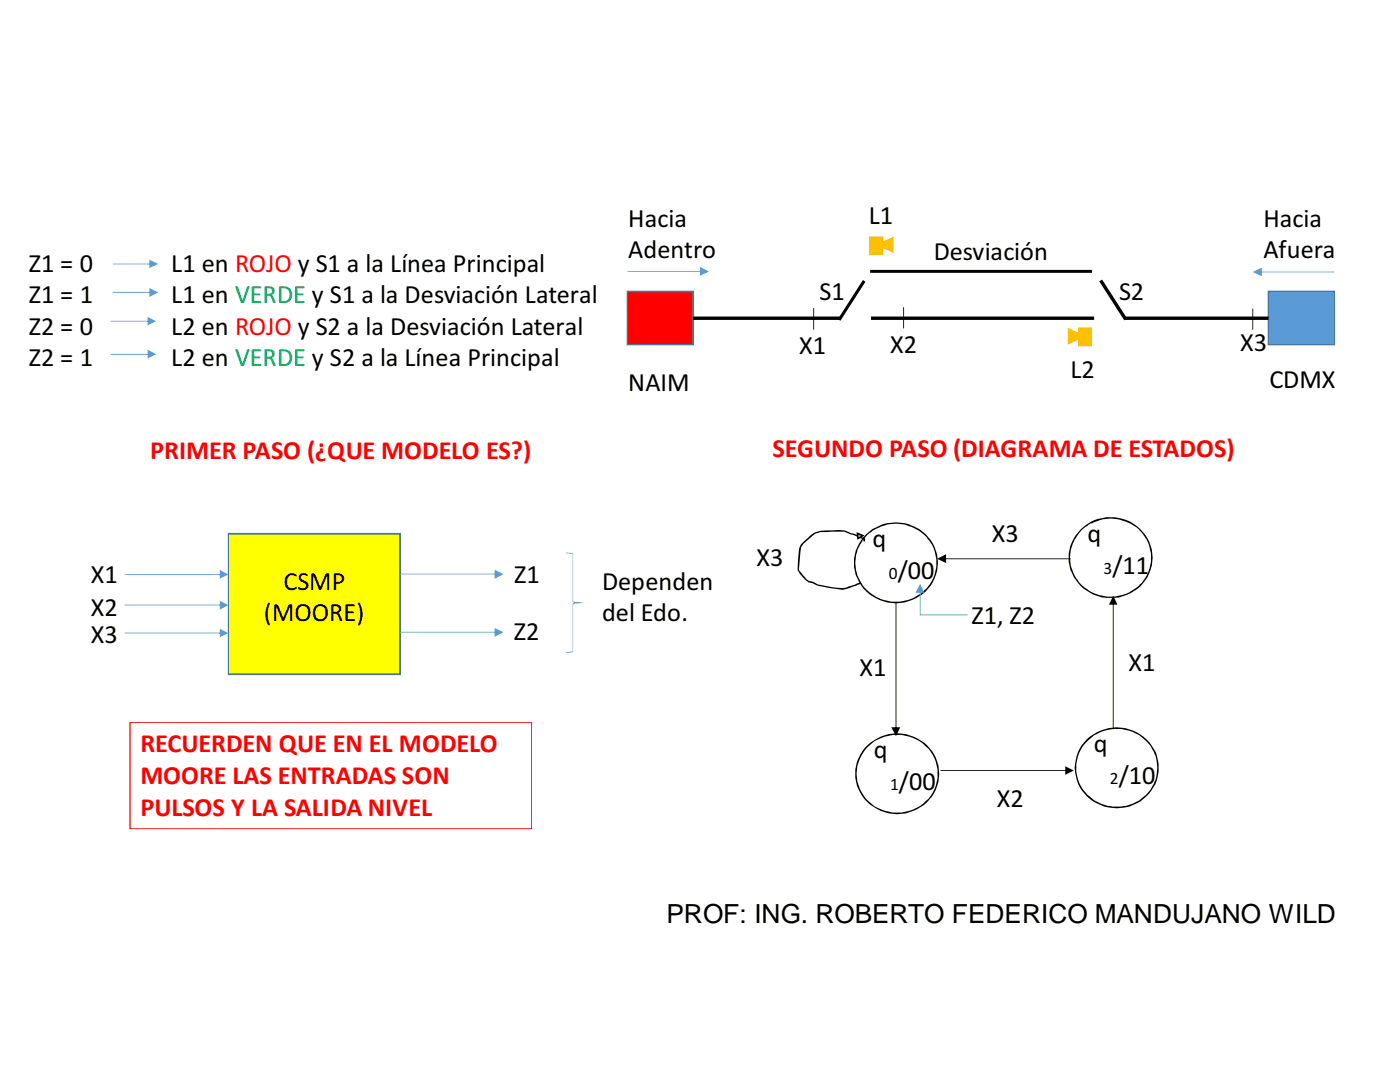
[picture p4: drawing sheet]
<svg xmlns="http://www.w3.org/2000/svg" width="279mm" height="216mm" viewBox="0 0 279 216" stroke-linecap="round" stroke-linejoin="round" font-family="sans-serif">
<path d="M125.2 58.2h13.1v10.6h-13.1z" fill="#f00"/>
<path d="M125.1 58h13.4v10.9h-13.4zM125.3 58.2v10.6l-.1-.1h13.1l-.1 .1v-10.6l.1 .1h-13.1z" fill="#41719c"/>
<path d="M253.2 58.2h13.1v10.6h-13.1z" fill="#5b9bd5"/>
<path d="M253 58h13.4v10.9h-13.4zM253.3 58.2v10.6l-.1-.1h13.1l-.1 .1v-10.6l.1 .1h-13.1z" fill="#41719c"/>
<path d="M138.3 63.2h114.9v.6h-114.9zM173.7 53.8h44.2v.6h-44.2z" fill-rule="evenodd" fill="#000"/>
<g fill="#fff">
<path d="M167.8 62.8h5.9v2h-5.9z"/>
<path d="M167.6 62.7h6.2v2.2h-6.2zM167.9 62.8v2l-.1-.2h5.9l-.1 .2v-2l.1 .2h-5.9z"/>
</g>
<path d="M172.2 55.9l.5 .3-5 7.8-.5-.3z" fill="#000"/>
<g fill="#fff">
<path d="M218.5 63.2h6v1.8h-6z"/>
<path d="M218.4 63h6.1v2.2h-6.1zM218.5 63.3l.2-.1v1.8l-.2-.1h6l-.2 .1v-1.8l.2 .1z"/>
</g>
<path d="M219.4 56.1l.6-.3 5 7.8-.6 .3z" fill="#000"/>
<path d="M162.3 61.5h.2v4.3h-.2zM249.9 61.6h.2v4.2h-.2zM180.3 61.3h.1v4.2h-.1z" fill-rule="evenodd" fill="#000"/>
<g fill="#ffc000">
<path d="M173.7 47.3h2.5v3.4h-2.5z"/>
<path d="M215.3 65.5h2.5v3.4h-2.5z"/>
<path d="M173.5 47.2h2.8v3.7h-2.8zM173.7 47.4l.1-.1v3.4l-.1-.1h2.5l-.2 .1v-3.4l.2 .1z"/>
<path d="M174.8 48.9l3.5-1.7v3.3zM175.1 48.8l3.1 1.3-.1 .2v-2.8l.1 .1-3.1 1.4z"/>
<path d="M215.1 65.4v3.7h2.8v-3.7zM215.3 65.6h2.5l-.2-.1v3.4l.2-.1h-2.5l.1 .1v-3.4z"/>
<path d="M213.1 65.4v3.3l3.6-1.6zM213.2 65.8l3.1 1.4v-.2l-3.1 1.3 .2 .2v-2.8z"/>
</g>
<g fill="#ffc000">
<path d="M175.1 48.9l3.1-1.4v2.8z"/>
<path d="M213.3 65.7l3.1 1.4-3.1 1.4z"/>
</g>
<g fill="#5b9bd5">
<path d="M125.2 54.1h14.8v.2h-14.8zM139.7 53.3l1.8 .9-1.8 .8z"/>
<path d="M251.5 54.2v.2h14.8v-.2zM250 54.3l1.8 .8v-1.7z"/>
<path d="M22.5 52.6h7.6v.1h-7.6zM29.8 51.8l1.8 .9-1.8 .8z"/>
<path d="M22.5 58.3h7.6v.1h-7.6zM29.8 57.5l1.8 .8-1.8 1z"/>
<path d="M22.1 64h7.6v.2h-7.6zM29.5 63.2l1.7 .9-1.7 .8z"/>
<path d="M22.1 70.6h7.6v.2h-7.6zM29.5 69.8l1.7 .9-1.7 .8z"/>
</g>
<path d="M45.6 106.5h34.2v28h-34.2z" fill="#ff0"/>
<path d="M45.5 106.3h34.5v28.4h-34.5zM45.6 106.7l.1-.2v28l-.1-.1h34.2l-.1 .1v-28l.1 .2z" fill="#41719c"/>
<g fill="#5b9bd5">
<path d="M112.9 110.2l1.5 .3v9.6l1.9 .1-1.9 .3v9.5l-.9 .3h-.6v-.2l1.4-.1v-9.6l.4-.2h1l-1 .1-.4-.2v-9.5l-1.4-.2z"/>
<path d="M24.9 114.6h19.2v.1h-19.2zM43.9 113.7l1.7 .9-1.7 .9z"/>
<path d="M24.9 120.6h19.2v.2h-19.2zM43.9 119.9l1.7 .8-1.7 1z"/>
<path d="M24.9 126.2h19.2v.2h-19.2zM43.9 125.5l1.7 .8-1.7 .9z"/>
<path d="M79.8 114.5v.1h19.3v-.1zM98.7 113.7v1.8l1.8-.9z"/>
<path d="M79.8 126.1v.1h19.3v-.1zM98.7 125.3v1.8l1.8-.9z"/>
</g>
<path d="M25.9 144.1h80.3v21.3h-80.3zM25.9 144.3l.2-.1v21.2l-.2-.1h80.2l-.1 .1v-21.2l.1 .1z" fill="#f00"/>
<path d="M173 106.7a8.3 8.3 0 0 1 8.8-1.8 8.3 8.3 0 0 1 5.2 7.4 8.3 8.3 0 0 1-8.2 7.9 8.3 8.3 0 0 1-8.3-7.9 7.7 7.7 0 0 1 2.5-5.6z" fill-rule="evenodd" fill="#fff"/>
<path d="M172.3 107.2a8.4 8.4 0 0 1 9.2-2.6 8.4 8.4 0 0 1 5.7 7.7 8.4 8.4 0 0 1-4.9 7.3 8.4 8.4 0 0 1-8.8-1.1 7.8 7.8 0 0 1-1.2-11.3zM173.1 106.8l-1.1 1.1-.9 2.1a6.6 6.6 0 0 0 0 4.6l.9 2.1 1.7 1.6 1.2 .8 1.5 .6 1.6 .4h1.7l.7-.2a7.7 7.7 0 0 0 3.6-1.6l1-1a7.7 7.7 0 0 0 1.3-8.1l-1.2-1.8-1.2-1.1h.1l-2.1-1.1-1.5-.6-1.6-.1-1.7 .1-1.5 .6-1.4 .6z" fill="#000"/>
<path d="M173.2 148.8a8.2 8.2 0 0 1 9.3-1.6 8.2 8.2 0 0 1 4.7 8.2 8.2 8.2 0 0 1-9.2 6.8 8.2 8.2 0 0 1-7.1-8.9 7.7 7.7 0 0 1 2.3-4.5z" fill-rule="evenodd" fill="#fff"/>
<path d="M173.1 148.7a8.6 8.6 0 0 1 14.2 4 8.2 8.2 0 0 1-9.1 9.7 8 8 0 0 1-7-5.2 8 8 0 0 1 1.9-8.5zM173.3 148.9a8 8 0 0 0-2.4 5.5v-.1a7.8 7.8 0 0 0 6.6 7.7h-.1a7.9 7.9 0 0 0 9.7-7.7v.1a7.9 7.9 0 0 0-9.7-7.6l-.8 .2a8.1 8.1 0 0 0-3.3 1.9z" fill="#000"/>
<path d="M217.1 147.6a8.3 8.3 0 0 1 9.3-1.5 8.3 8.3 0 0 1 4.7 8.2 8.3 8.3 0 0 1-8.7 6.8 8.3 8.3 0 0 1-7.8-7.9 7.8 7.8 0 0 1 2.5-5.6z" fill-rule="evenodd" fill="#fff"/>
<path d="M216.9 147.5a8.6 8.6 0 0 1 14 3.3 8.2 8.2 0 0 1-9.7 10.3 8 8 0 0 1-6.3-5.5 8 8 0 0 1 2-8.1zM216.7 148.3a7.1 7.1 0 0 0-1.9 4.9 7.5 7.5 0 0 0 2.4 5.6v-.1a8.9 8.9 0 0 0 4 2.2l2.5 .1 1.6-.4a8.1 8.1 0 0 0 3.3-1.9v.1a7.9 7.9 0 0 0 1.8-2.6h-.1a6.8 6.8 0 0 0 .7-3 6.7 6.7 0 0 0-.7-3h.1a8 8 0 0 0-7.6-4.7h.1a8 8 0 0 0-6.2 2.8z" fill="#000"/>
<path d="M215.8 105.7a8.3 8.3 0 0 1 8.9-1.8 8.3 8.3 0 0 1 5.2 7.4 8.2 8.2 0 0 1-8.8 7.9 8.2 8.2 0 0 1-7.6-9 7.7 7.7 0 0 1 2.3-4.5z" fill-rule="evenodd" fill="#fff"/>
<g fill="#000">
<path d="M160.1 108.4l.5-.5a5.5 5.5 0 0 1 3.1-2l2.4-.1a4.9 4.9 0 0 1 3.8 .6l1 .3 1.2 .6a.48 .48 0 0 1 .6 .2 .48 .48 0 0 1-.1 .5h-.3v-.6l.1 .1a3.2 3.2 0 0 1-1.9-.7l-2-.7-4.8 .1a4.4 4.4 0 0 0-2.3 1.4l-.9 .7-.6 .9-.5 4.6 1.7 1.9 .4 .3v-.1l.7 .2 .9 .5 2.5 .5 2.8 .2 3.2-1.1 .1 .3-.3 .2-2.7 .9a18.8 18.8 0 0 1-6.1-1l-.5-.3a2.61 2.61 0 0 1-2-1.2l-.9-1.3a15.5 15.5 0 0 1 .4-4.7z"/>
<path d="M215.7 105.6a8.3 8.3 0 0 1 9.8-1.6 8.3 8.3 0 0 1 4.4 8.9 8.5 8.5 0 0 1-8.2 6.4 8.5 8.5 0 0 1-8.3-6.4 7.6 7.6 0 0 1 2.3-7.3zM215.9 105.7l-1.4 1.8-.3 .7a7.7 7.7 0 0 0-.2 5.4l.5 1.4 .5 .6a5.7 5.7 0 0 0 2.2 2.1l.6 .4 1.4 .6a8.2 8.2 0 0 0 6.4-.6l1.2-.8 1.1-1.1 .9-1.2 .6-1.4a8.3 8.3 0 0 0-.3-5.4l-.3-.7-1.4-1.8-1.9-1.3 .1 .1a8.2 8.2 0 0 0-6.4-.6l-1.4 .5z"/>
<path d="M188.5 111.4v.2h25.2v-.2zM187 111.5l1.8 .9v-1.8z"/>
<path d="M178.7 120.2h.2v25.2h-.2zM177.9 145.1h1.8l-.9 1.8z"/>
<path d="M187.7 153.7h25.2v.1h-25.2zM212.6 152.9l1.7 .9-1.7 .8z"/>
<path d="M222.1 120.3v25.2h.1v-25.2zM222.2 118.9l-.9 1.7h1.7z"/>
</g>
<path d="M171.1 106.4l1.1 .4-1 .6z" fill="#9dc3e6"/>
<path d="M170.9 106.2l1.7 .6-1.5 .9zM171 106.6l.3-.2 .1 1h-.3l1-.6v.2z" fill="#000"/>
<path d="M183.6 117.9h.1v4.8l-.1-.1h9.5v.2h-9.5zM183.6 116.5l.9 1.8h-1.8z" fill="#5b9bd5"/>
<g font-size="5.2">
<text x="125.4" y="45.3">Hacia</text>
<text x="173.4" y="44.7">L1</text>
<text x="252.1" y="45.3">Hacia</text>
<text x="125.4" y="51.6">Adentro</text>
<text x="186.4" y="51.9">Desviación</text>
<text x="252.1" y="51.6">Afuera</text>
<text x="5.8" y="54.2">Z1 = 0</text>
<text x="34.2" y="54.2">L1 en ROJO y S1 a la Línea Principal</text>
<text x="163.6" y="59.8">S1</text>
<text x="223.4" y="59.8">S2</text>
<text x="5.8" y="60.5">Z1 = 1</text>
<text x="34.2" y="60.5">L1 en VERDE y S1 a la Desviación Lateral</text>
<text x="5.8" y="66.8">Z2 = 0</text>
<text x="34.2" y="66.8">L2 en ROJO y S2 a la Desviación Lateral</text>
<text x="159.5" y="70.6">X1</text>
<text x="177.6" y="70.4">X2</text>
<text x="247.5" y="70.1">X3</text>
<text x="5.8" y="73.1">Z2 = 1</text>
<text x="34.2" y="73.1">L2 en VERDE y S2 a la Línea Principal</text>
<text x="125.4" y="78">NAIM</text>
<text x="213.6" y="75.4">L2</text>
<text x="253.3" y="77.5">CDMX</text>
<text x="151" y="113">X3</text>
<text x="174.2" y="109.2">q</text>
<text x="197.9" y="108.2">X3</text>
<text x="217" y="108.2">q</text>
<text x="18.1" y="116.3">X1</text>
<text x="56.6" y="117.7">CSMP</text>
<text x="102.6" y="116.2">Z1</text>
<text x="120.1" y="117.7">Dependen</text>
<text x="179.2" y="115.5">/00</text>
<text x="222" y="114.5">/11</text>
<text x="18.1" y="122.9">X2</text>
<text x="52.7" y="124">(MOORE)</text>
<text x="120.1" y="124">del Edo.</text>
<text x="193.9" y="124.5">Z1, Z2</text>
<text x="18.1" y="128.3">X3</text>
<text x="102.5" y="127.7">Z2</text>
<text x="171.5" y="134.9">X1</text>
<text x="225.2" y="133.9">X1</text>
<text x="174.4" y="151.3">q</text>
<text x="218.3" y="150.1">q</text>
<text x="179.4" y="157.6">/00</text>
<text x="199" y="161">X2</text>
<text x="223.3" y="156.4">/10</text>
<text x="133" y="184.1">PROF: ING. ROBERTO FEDERICO MANDUJANO WILD</text>
</g>
<g font-size="5.2" fill="#f00">
<text x="30" y="91.6">PRIMER PASO (¿QUE MODELO ES?)</text>
<text x="154.2" y="91.2">SEGUNDO PASO (DIAGRAMA DE ESTADOS)</text>
<text x="28" y="150.1">RECUERDEN QUE EN EL MODELO</text>
<text x="28" y="156.4">MOORE LAS ENTRADAS SON</text>
<text x="28" y="162.7">PULSOS Y LA SALIDA NIVEL</text>
</g>
<g font-size="3.5">
<text x="177.4" y="115.5">0</text>
<text x="220.2" y="114.5">3</text>
<text x="177.6" y="157.6">1</text>
<text x="221.5" y="156.4">2</text>
</g>
</svg>
